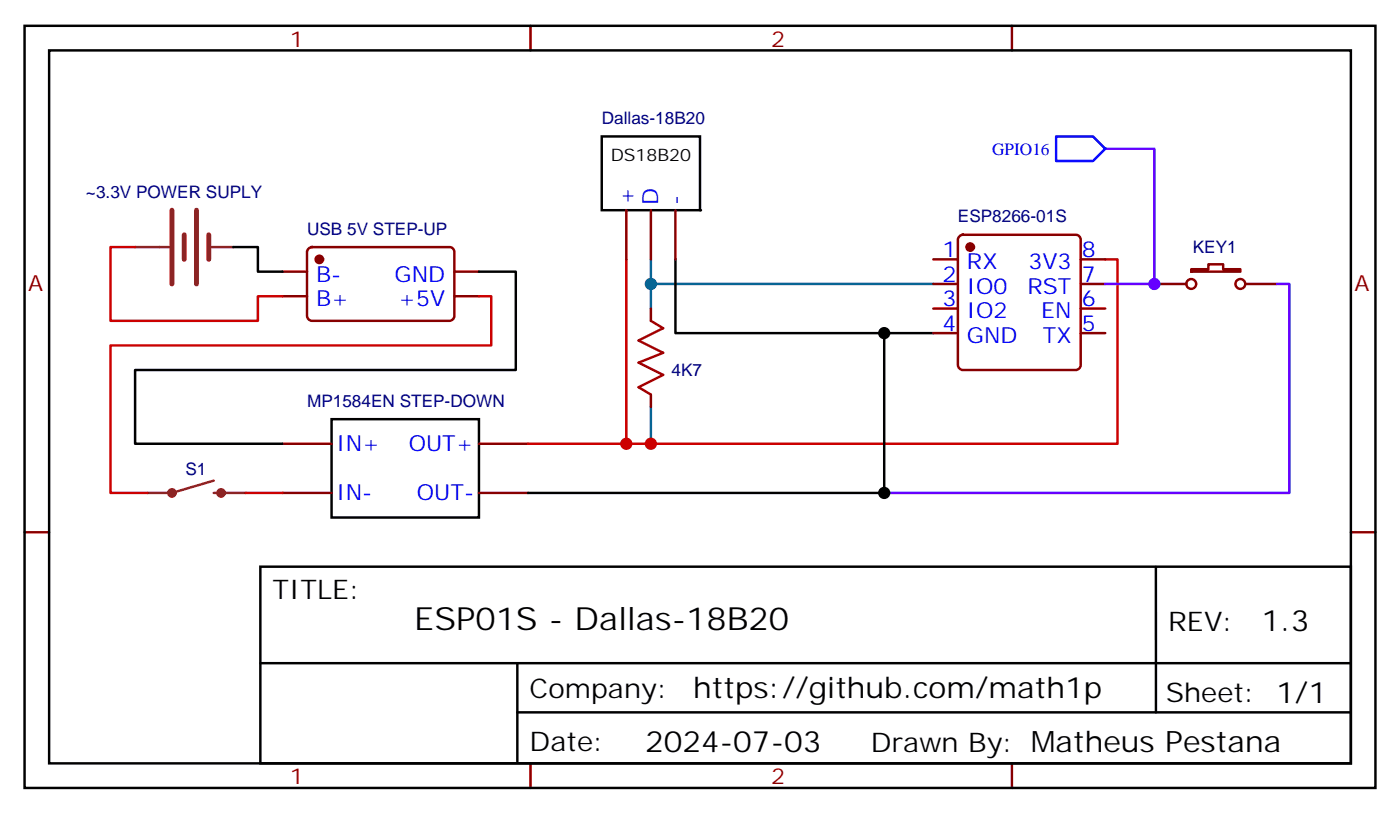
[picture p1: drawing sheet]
<svg xmlns="http://www.w3.org/2000/svg" width="201mm" height="117mm" viewBox="0 0 201 117" stroke-linecap="round" stroke-linejoin="round" font-family="sans-serif">
<g fill="none" stroke="#870000" stroke-width=".35">
<path d="M76.2 3.7v3.5M145.3 3.7v3.5M40.6 39h3.5M44.3 35.7l.5-.2h19.8a.71 .71 0 0 1 .7 .7v9.1a.76 .76 0 0 1-.7 .7h-19.8a.76 .76 0 0 1-.7-.7v-9.1zM65.3 39h3.5M90 30.2v7M93.5 30.2v7M97 30.2v7M134.1 37.2h3.5M137.8 33.9l.5-.2h16.2a.71 .71 0 0 1 .7 .7v18a.76 .76 0 0 1-.7 .7h-16.2a.76 .76 0 0 1-.7-.7v-18zM155.2 37.2h3.5M171.1 38.6h2.5v-.7h2.1v.7h2.5v.4h-7.1z"/>
<path d="M40.6 42.5h3.5M65.3 42.5h3.5M93.5 44.3v1.7M93.5 56.6v1.8M134.1 40.7h3.5M134.1 44.3h3.5M134.1 47.8h3.5M155.2 40.7h3.5M155.2 44.3h3.5M155.2 47.8h3.5M165.8 40.7h4.6M178.9 40.7h4.5"/>
<path d="M3.5 76.4h3.6M40.6 63.7h7M40.6 70.7h7M68.8 63.7h7M68.8 70.7h7M194 76.4h3.6M76.2 109.5v3.6M145.3 109.5v3.6"/>
<circle cx="171.1" cy="40.7" r=".71"/>
<circle cx="178.2" cy="40.7" r=".71"/>
</g>
<g fill="none" stroke="#000" stroke-width=".35">
<path d="M3.5 3.7h194.1v109.4h-194.1zM7.1 7.2h186.9v102.3h-186.9zM86.4 19.6h14.1v10.6h-14.1zM33.5 35.5h3.5v3.5h3.6M68.8 39h5.3v14.1h-54.7v10.6h21.2M97 37.2v10.6h37.1M127 47.8v22.9h-51.2M47.6 60.1h21.2v14.2h-21.2zM37.4 81.3h156.6v28.2h-156.6zM37.4 95.2h156.5M74.3 95.2v14.1M166 81.3v20.9"/>
<path d="M74.3 102.2h119.6"/>
</g>
<g fill="#870000" stroke="#870000" stroke-width=".35">
<circle cx="45.9" cy="37.2" r=".53"/>
<circle cx="139.3" cy="35.5" r=".53"/>
</g>
<g fill="none" stroke="#8c2424" stroke-width=".71">
<path d="M24.7 30.2v10.5M26.5 33.7v3.5M28.2 30.2v10.5M30 33.7v3.5"/>
<circle cx="24.7" cy="70.7" r=".35"/>
<circle cx="31.8" cy="70.7" r=".35"/>
</g>
<path d="M19.4 35.5h4.9M30 35.5h3.5M30.7 69l-6 1.7h-3.5M30.7 70.7h4.6" fill="none" stroke="#8c2424" stroke-width=".35"/>
<path d="M19.4 35.5h-3.5v10.5h21.1v-3.5h3.6M90 37.2v26.5h-14.2M158.7 37.2h1.8v26.5h-70.5M68.8 42.5h1.8v7.1h-54.7v21.1h5.3M35.3 70.7h5.3" fill="none" stroke="#c00" stroke-width=".35"/>
<path d="M93.5 37.2v3.5h40.6M93.5 58.4v5.3M93.5 40.7v3.6" fill="none" stroke="#069" stroke-width=".35"/>
<path d="M93.5 46l1.7 1.1-3.5 1.8 3.5 1.7-3.5 1.4 3.5 1.8-3.5 1.8 1.8 1" fill="none" stroke="#a10000" stroke-width=".35"/>
<circle cx="100.5" cy="30.2" r=".18" fill="#000"/>
<path d="M158.7 21.3h7.1v19.4h-7.1M183.4 40.7h1.8v30h-58.2" fill="none" stroke="#60f" stroke-width=".35"/>
<path d="M151.7 19.6h5.3l1.7 1.7-1.7 1.8h-5.3z" fill="none" stroke="#00f" stroke-width=".35"/>
<circle cx="93.5" cy="63.7" r=".88" fill="#c00"/>
<circle cx="93.5" cy="40.7" r=".88" fill="#066"/>
<circle cx="90" cy="63.7" r=".88" fill="#c00"/>
<g fill="#000">
<circle cx="127" cy="47.8" r=".88"/>
<circle cx="127" cy="70.7" r=".88"/>
</g>
<circle cx="165.8" cy="40.7" r=".88" fill="#60f"/>
<text font-size="4.6" x="59.5" y="90.3">ESP01S - Dallas-18B20</text>
<g font-size="4.2">
<text x="181.2" y="90.6">1.3</text>
<text x="99.6" y="100.1">https://github.com/math1p</text>
<text x="92.6" y="107.9">2024-07-03</text>
</g>
<g font-size="3.9">
<text x="39.2" y="85.9">TITLE:</text>
<text x="167.8" y="90.6">REV:</text>
<text x="76.1" y="100.1">Company:</text>
<text x="167.4" y="100.7">Sheet: 1/1</text>
<text x="76.1" y="107.8">Date:</text>
<text x="125.1" y="107.9">Drawn By: Matheus Pestana</text>
</g>
<g font-size="3.2" fill="#800">
<text x="41.6" y="6.7">1</text>
<text x="110.8" y="6.7">2</text>
<text x="4.1" y="41.8">A</text>
<text x="194.6" y="41.8">A</text>
<text x="41.6" y="112.5">1</text>
<text x="110.8" y="112.5">2</text>
</g>
<g font-size="3.2" fill="#00f">
<text x="91" y="29.5" transform="rotate(-90 91 29.5)">+</text>
<text x="94.5" y="29.5" transform="rotate(-90 94.5 29.5)">D</text>
<text x="98.1" y="29.5" transform="rotate(-90 98.1 29.5)">-</text>
<text x="45.4" y="40.4">B-</text>
<text x="56.7" y="40.4">GND</text>
<text x="135.4" y="36.9">1</text>
<text x="135.4" y="40.4">2</text>
<text x="138.9" y="38.6">RX</text>
<text x="147.7" y="38.6">3V3</text>
<text x="155.4" y="40.4">7</text>
<text x="155.4" y="36.9">8</text>
<text x="45.4" y="43.9">B+</text>
<text x="57.2" y="43.9">+5V</text>
<text x="135.4" y="43.9">3</text>
<text x="135.4" y="47.4">4</text>
<text x="138.9" y="42.2">IO0</text>
<text x="138.9" y="45.7">IO2</text>
<text x="147.6" y="42.2">RST</text>
<text x="149.5" y="45.7">EN</text>
<text x="155.4" y="47.4">5</text>
<text x="155.4" y="43.9">6</text>
<text x="138.9" y="49.2">GND</text>
<text x="149.8" y="49.2">TX</text>
<text x="48.3" y="64.7">IN+</text>
<text x="58.7" y="64.7">OUT+</text>
<text x="48.3" y="71.8">IN-</text>
<text x="59.9" y="71.8">OUT-</text>
</g>
<g font-size="2.5" fill="#000080">
<text x="86.4" y="17.8">Dallas-18B20</text>
<text x="12.3" y="28.4">~3.3V POWER SUPLY</text>
<text x="44.1" y="33.7">USB 5V STEP-UP</text>
<text x="137.6" y="31.9">ESP8266-01S</text>
<text x="171.3" y="36.3">KEY1</text>
<text x="96.5" y="54">4K7</text>
<text x="44.1" y="58.4">MP1584EN STEP-DOWN</text>
<text x="26.6" y="68.1">S1</text>
</g>
<text font-size="2.5" x="87.7" y="23.1">DS18B20</text>
<text font-size="2.5" fill="#00f" x="142.5" y="22.2">GPIO16</text>
</svg>
